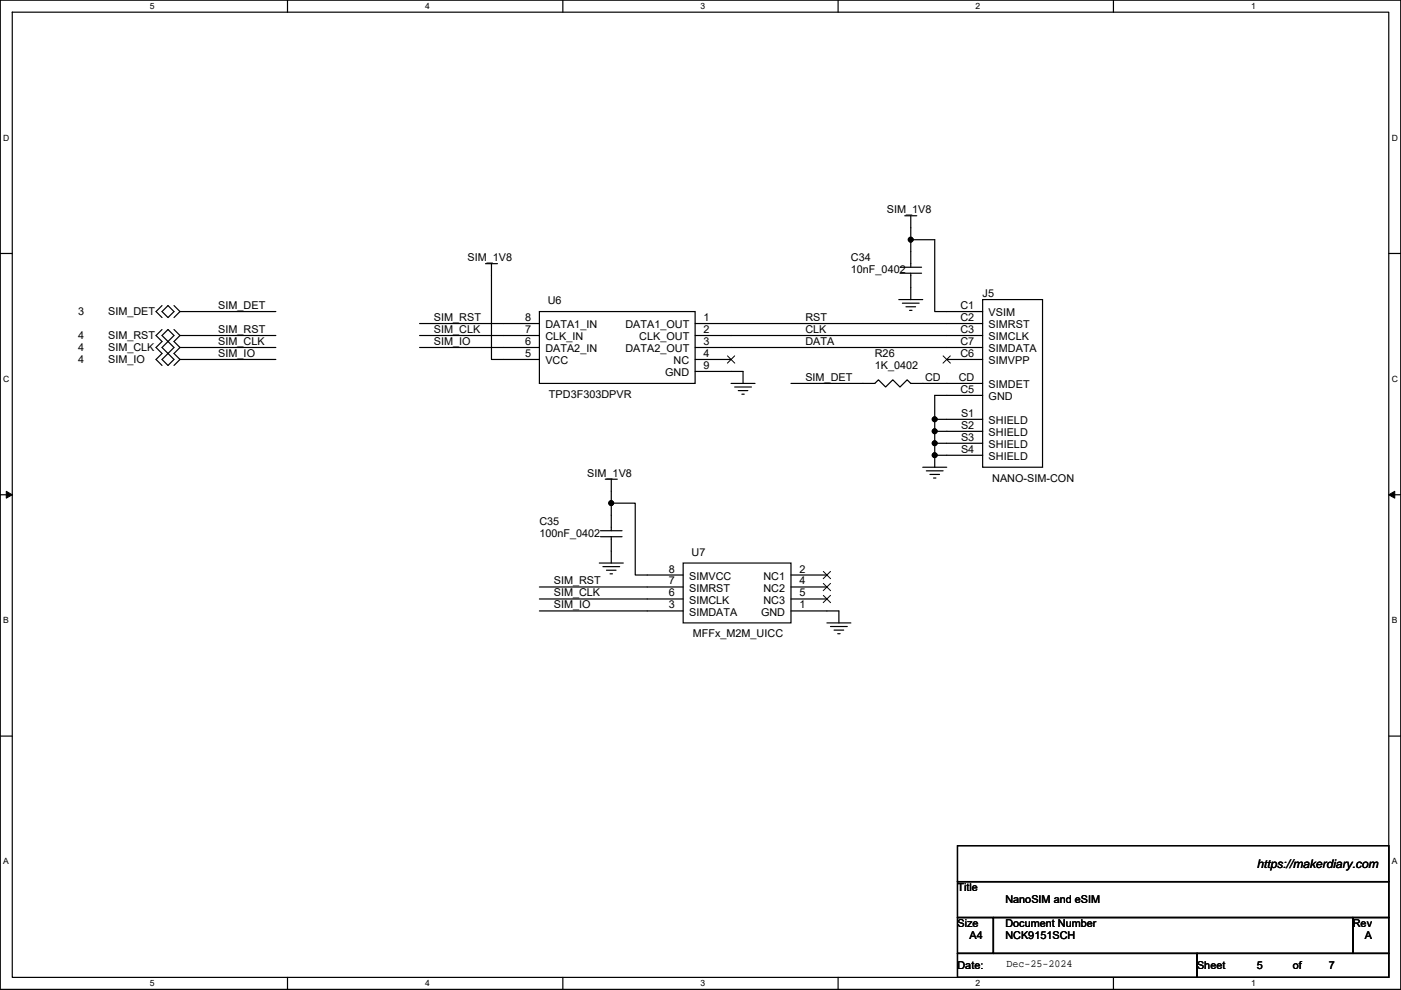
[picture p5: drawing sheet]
<svg xmlns="http://www.w3.org/2000/svg" width="297mm" height="210mm" viewBox="0 0 297 210" stroke-linecap="round" stroke-linejoin="round" font-family="sans-serif">
<path d="M.1 0h296.9v209.8h-296.9zM2.6 2.6h291.8v204.7h-291.8z" fill="none" stroke="#000" stroke-width=".25"/>
<g fill="#fff">
<path d="M31.8 .3h1v2h-1z"/>
<path d="M31.8 207.6h1v2h-1z"/>
</g>
<path d="M61 0v2.6M61 207.3v2.5" fill="none" stroke="#000" stroke-width=".25"/>
<g fill="#fff">
<path d="M90.1 .3h1v2h-1z"/>
<path d="M90.1 207.6h1v2h-1z"/>
</g>
<path d="M119.3 0v2.6M119.3 207.3v2.5" fill="none" stroke="#000" stroke-width=".25"/>
<g fill="#fff">
<path d="M148.5 .3h1v2h-1z"/>
<path d="M148.5 207.6h1v2h-1z"/>
</g>
<path d="M177.7 0v2.6M177.7 207.3v2.5" fill="none" stroke="#000" stroke-width=".25"/>
<g fill="#fff">
<path d="M206.9 .3h1v2h-1z"/>
<path d="M206.9 207.6h1v2h-1z"/>
</g>
<path d="M236.1 0v2.6M236.1 207.3v2.5" fill="none" stroke="#000" stroke-width=".25"/>
<g fill="#fff">
<path d="M265.2 .3h1v2h-1z"/>
<path d="M265.2 207.6h1v2h-1z"/>
<path d="M.7 28.2h1.3v2h-1.3z"/>
<path d="M295.1 28.2h1.3v2h-1.3z"/>
<path d="M.7 79.4h1.3v2h-1.3z"/>
<path d="M295.1 79.4h1.3v2h-1.3z"/>
</g>
<path d="M.1 53.8h2.5M294.4 53.8h2.6" fill="none" stroke="#000" stroke-width=".25"/>
<g fill="#fff">
<path d="M.7 130.5h1.2v2.1h-1.2z"/>
<path d="M295.1 130.5h1.2v2.1h-1.2z"/>
</g>
<path d="M.1 104.9h2.5M294.4 104.9h2.6" fill="none" stroke="#000" stroke-width=".25"/>
<path d="M1.3 104.2l1.3 .7-1.3 .8zM294.4 104.9l1.3-.7v1.5z" fill="#000" stroke="#000" stroke-width=".21"/>
<g fill="#fff">
<path d="M.7 181.7h1.2v2h-1.2z"/>
<path d="M295.1 181.7h1.2v2h-1.2z"/>
</g>
<g fill="none" stroke="#000" stroke-width=".25">
<path d="M102.9 55.9h2.6M104.2 55.9v20.3h10.2M190.8 56.7h4.6M190.8 58h4.6M191.8 45.8h2.6M193.1 45.8v10.9M193.1 58v5.5M193.1 50.8h5.1v15.3h10.1M34.4 71.2l1.2-1.3 1.3 1.3-1.3 1.2zM34.4 76.2l1.2-1.2 1.3 1.2-1.3 1.3zM34.4 66.1l1.2-1.3 1.3 1.3-1.3 1.3zM34.4 69.9l-1.3 1.3 1.3 1.2-1.3 1.3 1.3 1.3-1.3 1.2 1.3 1.3"/>
<path d="M34.4 64.8l-1.3 1.3 1.3 1.3M35.6 72.4l-1.2 1.3 1.2 1.3M35.6 72.4l1.3 1.3-1.3 1.3M36.9 69.9l1.3 1.3M36.9 64.8l1.3 1.3M38.2 71.2h20.3M38.2 73.7h20.3M38.2 76.2h20.3M38.2 66.1h20.3M38.2 71.2l-1.3 1.2 1.3 1.3M38.2 73.7l-1.3 1.3 1.3 1.2M38.2 76.2l-1.3 1.3"/>
<path d="M38.2 66.1l-1.3 1.3M89 68.6h25.4M89 71.2h25.4M89 73.7h25.4M114.4 66.1h33v15.2h-33zM147.4 68.6h60.9M147.4 71.2h60.9M147.4 73.7h60.9M147.4 76.2h7.6M147.4 78.8h10.1v2.5M190.6 63.5h5M191.3 64.3h3.6"/>
<path d="M192.1 65.1h2M192.8 65.8h.6M200.7 76.2h7.6M208.3 63.5h12.7v35.6h-12.7zM155 81.3h5.1M155.8 82.1h3.5M156.5 82.8h2.1M157.3 83.6h.5M167.7 81.3h17.8l.7-.7 1.6 1.5 1.5-1.5 1.5 1.5 1.5-1.5 .8 .7h15.2M195.6 99.1h5.1M196.4 99.9h3.6M198.2 88.9v2.6"/>
<path d="M198.2 91.5v2.5M198.2 94v2.6M198.2 96.6v2.5M198.2 88.9h10.1M198.2 91.5h10.1M198.2 94h10.1M198.2 96.6h10.1M208.3 83.9h-10.1v5M127.1 119.4h5M127.3 112.6h4.6M127.3 113.8h4.6M128.3 101.6h2.6"/>
<path d="M129.6 106.7v5.9M129.6 106.7h5.1v15.3h10.1M129.6 113.8v5.6M129.6 101.6v5.1M144.8 119.4h22.9v12.7h-22.9zM197.2 100.6h2M197.9 101.4h.5M114.4 124.5h30.4M114.4 127h30.4M114.4 129.6h30.4M127.8 120.2h3.6M128.6 120.9h2"/>
<path d="M129.3 121.7h.6M167.7 122h7.6M167.7 124.5h7.6M167.7 127h7.6M167.7 129.6h10.2v2.5M175.3 132.1h5.1M176.1 132.9h3.5M176.8 133.6h2.1M177.6 134.4h.5M.1 156.1h2.5M294.4 156.1h2.6M203 179.4h91.4v7.6h-91.4z"/>
<path d="M203 187h91.4v7.6h-91.4zM203 194.6h7.6v7.6h-7.6zM210.6 194.6h76.2v7.6h-76.2zM286.8 194.6h7.6v7.6h-7.6zM203 202.2h50.8v5.1h-50.8zM253.8 202.2h40.6v5.1h-40.6z"/>
</g>
<path d="M154.2 75.5l1.6 1.5M155.8 75.5l-1.6 1.5M200 75.5l1.5 1.5M201.5 75.5l-1.6 1.5M174.6 121.2l1.5 1.5M174.6 123.7l1.5 1.6M174.6 126.3l1.5 1.5M176.1 121.2l-1.6 1.5M176.1 123.7l-1.6 1.6M176.1 126.3l-1.6 1.5" fill="none" stroke="#000" stroke-width=".21"/>
<g fill="#000" stroke="#000" stroke-width=".25">
<circle cx="193.1" cy="50.8" r=".5"/>
<circle cx="198.2" cy="91.5" r=".5"/>
<circle cx="198.2" cy="88.9" r=".5"/>
<circle cx="198.2" cy="94" r=".5"/>
<circle cx="198.2" cy="96.5" r=".5"/>
<circle cx="129.6" cy="106.7" r=".5"/>
</g>
<text font-size="2.5" x="266.5" y="184.2">https://makerdiary.com</text>
<g font-size="2.3">
<text x="188" y="45.3">SIM_1V8</text>
<text x="99.1" y="55.4">SIM_1V8</text>
<text x="180.4" y="55.4">C34</text>
<text x="180.4" y="58">10nF_0402</text>
<text x="46.3" y="65.5">SIM_DET</text>
<text x="116.1" y="64.6">U6</text>
<text x="203.6" y="65.6">C1</text>
<text x="208.3" y="63.1">J5</text>
<text x="16.6" y="71.9">4</text>
<text x="16.6" y="66.9">3</text>
<text x="22.9" y="71.9">SIM_RST</text>
<text x="22.9" y="66.9">SIM_DET</text>
<text x="46.3" y="70.5">SIM_RST</text>
<text x="92" y="68">SIM_RST</text>
<text x="92" y="70.5">SIM_CLK</text>
<text x="111.3" y="68.1">8</text>
<text x="111.3" y="70.6">7</text>
<text x="115.6" y="69.7">DATA1_IN</text>
<text x="132.6" y="69.7">DATA1_OUT</text>
<text x="149.2" y="68.1">1</text>
<text x="149.2" y="70.6">2</text>
<text x="170.7" y="68.1">RST</text>
<text x="170.7" y="70.7">CLK</text>
<text x="203.6" y="68.1">C2</text>
<text x="203.6" y="70.6">C3</text>
<text x="209.6" y="67.1">VSIM</text>
<text x="209.6" y="69.7">SIMRST</text>
<text x="16.6" y="74.5">4</text>
<text x="16.6" y="77">4</text>
<text x="22.9" y="74.5">SIM_CLK</text>
<text x="22.9" y="77">SIM_IO</text>
<text x="46.3" y="73.1">SIM_CLK</text>
<text x="46.3" y="75.6">SIM_IO</text>
<text x="92" y="73.1">SIM_IO</text>
<text x="111.3" y="73.2">6</text>
<text x="111.3" y="75.7">5</text>
<text x="115.6" y="72.2">CLK_IN</text>
<text x="115.6" y="74.7">DATA2_IN</text>
<text x="115.6" y="77.3">VCC</text>
<text x="132.6" y="74.7">DATA2_OUT</text>
<text x="135.5" y="72.2">CLK_OUT</text>
<text x="142.8" y="77.3">NC</text>
<text x="149.2" y="73.2">3</text>
<text x="149.2" y="75.7">4</text>
<text x="170.7" y="73.2">DATA</text>
<text x="185.5" y="75.8">R26</text>
<text x="203.6" y="73.2">C7</text>
<text x="203.6" y="75.7">C6</text>
<text x="209.6" y="72.2">SIMCLK</text>
<text x="209.6" y="74.7">SIMDATA</text>
<text x="209.6" y="77.3">SIMVPP</text>
<text x="141" y="79.8">GND</text>
<text x="149.2" y="78.3">9</text>
<text x="170.7" y="80.7">SIM_DET</text>
<text x="185.5" y="78.3">1K_0402</text>
<text x="196.1" y="80.8">CD</text>
<text x="203.3" y="80.8">CD</text>
<text x="203.6" y="83.3">C5</text>
<text x="209.6" y="82.4">SIMDET</text>
<text x="116.4" y="84.4">TPD3F303DPVR</text>
<text x="203.8" y="88.4">S1</text>
<text x="209.6" y="84.9">GND</text>
<text x="209.6" y="90">SHIELD</text>
<text x="203.8" y="91">S2</text>
<text x="203.8" y="93.5">S3</text>
<text x="209.6" y="92.5">SHIELD</text>
<text x="209.6" y="95.1">SHIELD</text>
<text x="124.5" y="101.2">SIM_1V8</text>
<text x="203.8" y="96">S4</text>
<text x="209.6" y="97.6">SHIELD</text>
<text x="210.4" y="102.2">NANO-SIM-CON</text>
<text x="114.4" y="111.3">C35</text>
<text x="114.4" y="113.9">100nF_0402</text>
<text x="146.6" y="117.9">U7</text>
<text x="117.4" y="123.9">SIM_RST</text>
<text x="141.8" y="121.4">8</text>
<text x="141.8" y="124">7</text>
<text x="146.1" y="123">SIMVCC</text>
<text x="146.1" y="125.5">SIMRST</text>
<text x="161.9" y="123">NC1</text>
<text x="161.9" y="125.5">NC2</text>
<text x="169.5" y="121.4">2</text>
<text x="169.5" y="124">4</text>
<text x="117.4" y="126.4">SIM_CLK</text>
<text x="117.4" y="129">SIM_IO</text>
<text x="141.8" y="126.5">6</text>
<text x="141.8" y="129.1">3</text>
<text x="146.1" y="128.1">SIMCLK</text>
<text x="146.1" y="130.6">SIMDATA</text>
<text x="161.4" y="130.6">GND</text>
<text x="161.9" y="128.1">NC3</text>
<text x="169.5" y="126.5">5</text>
<text x="169.5" y="129.1">1</text>
<text x="146.9" y="135.2">MFFx_M2M_UICC</text>
<text x="203" y="189">Title</text>
<text x="213.2" y="191.6">NanoSIM and eSIM</text>
<text x="203" y="196.7">Size</text>
<text x="213.2" y="196.7">Document Number</text>
<text x="286.8" y="196.7">Rev</text>
<text x="205.5" y="199.2">A4</text>
<text x="213.2" y="199.2">NCK9151SCH</text>
<text x="289.4" y="199.2">A</text>
<text x="203" y="205.5">Date:</text>
<text x="213.4" y="205.1">Dec-25-2024</text>
<text x="253.8" y="205.5">Sheet</text>
<text x="266.5" y="205.5">5</text>
<text x="274.1" y="205.5">of</text>
<text x="281.7" y="205.5">7</text>
</g>
<g font-size="1.8">
<text x="31.8" y="1.9">5</text>
<text x="90.1" y="1.9">4</text>
<text x="148.5" y="1.9">3</text>
<text x="206.9" y="1.9">2</text>
<text x="265.2" y="1.9">1</text>
<text x=".7" y="29.8">D</text>
<text x="295.1" y="29.8">D</text>
<text x=".7" y="81">C</text>
<text x="295.1" y="81">C</text>
<text x=".7" y="132.2">B</text>
<text x="295.1" y="132.2">B</text>
<text x=".7" y="183.3">A</text>
<text x="295.1" y="183.3">A</text>
<text x="31.8" y="209.2">5</text>
<text x="90.1" y="209.2">4</text>
<text x="148.5" y="209.2">3</text>
<text x="206.9" y="209.2">2</text>
<text x="265.2" y="209.2">1</text>
</g>
</svg>
